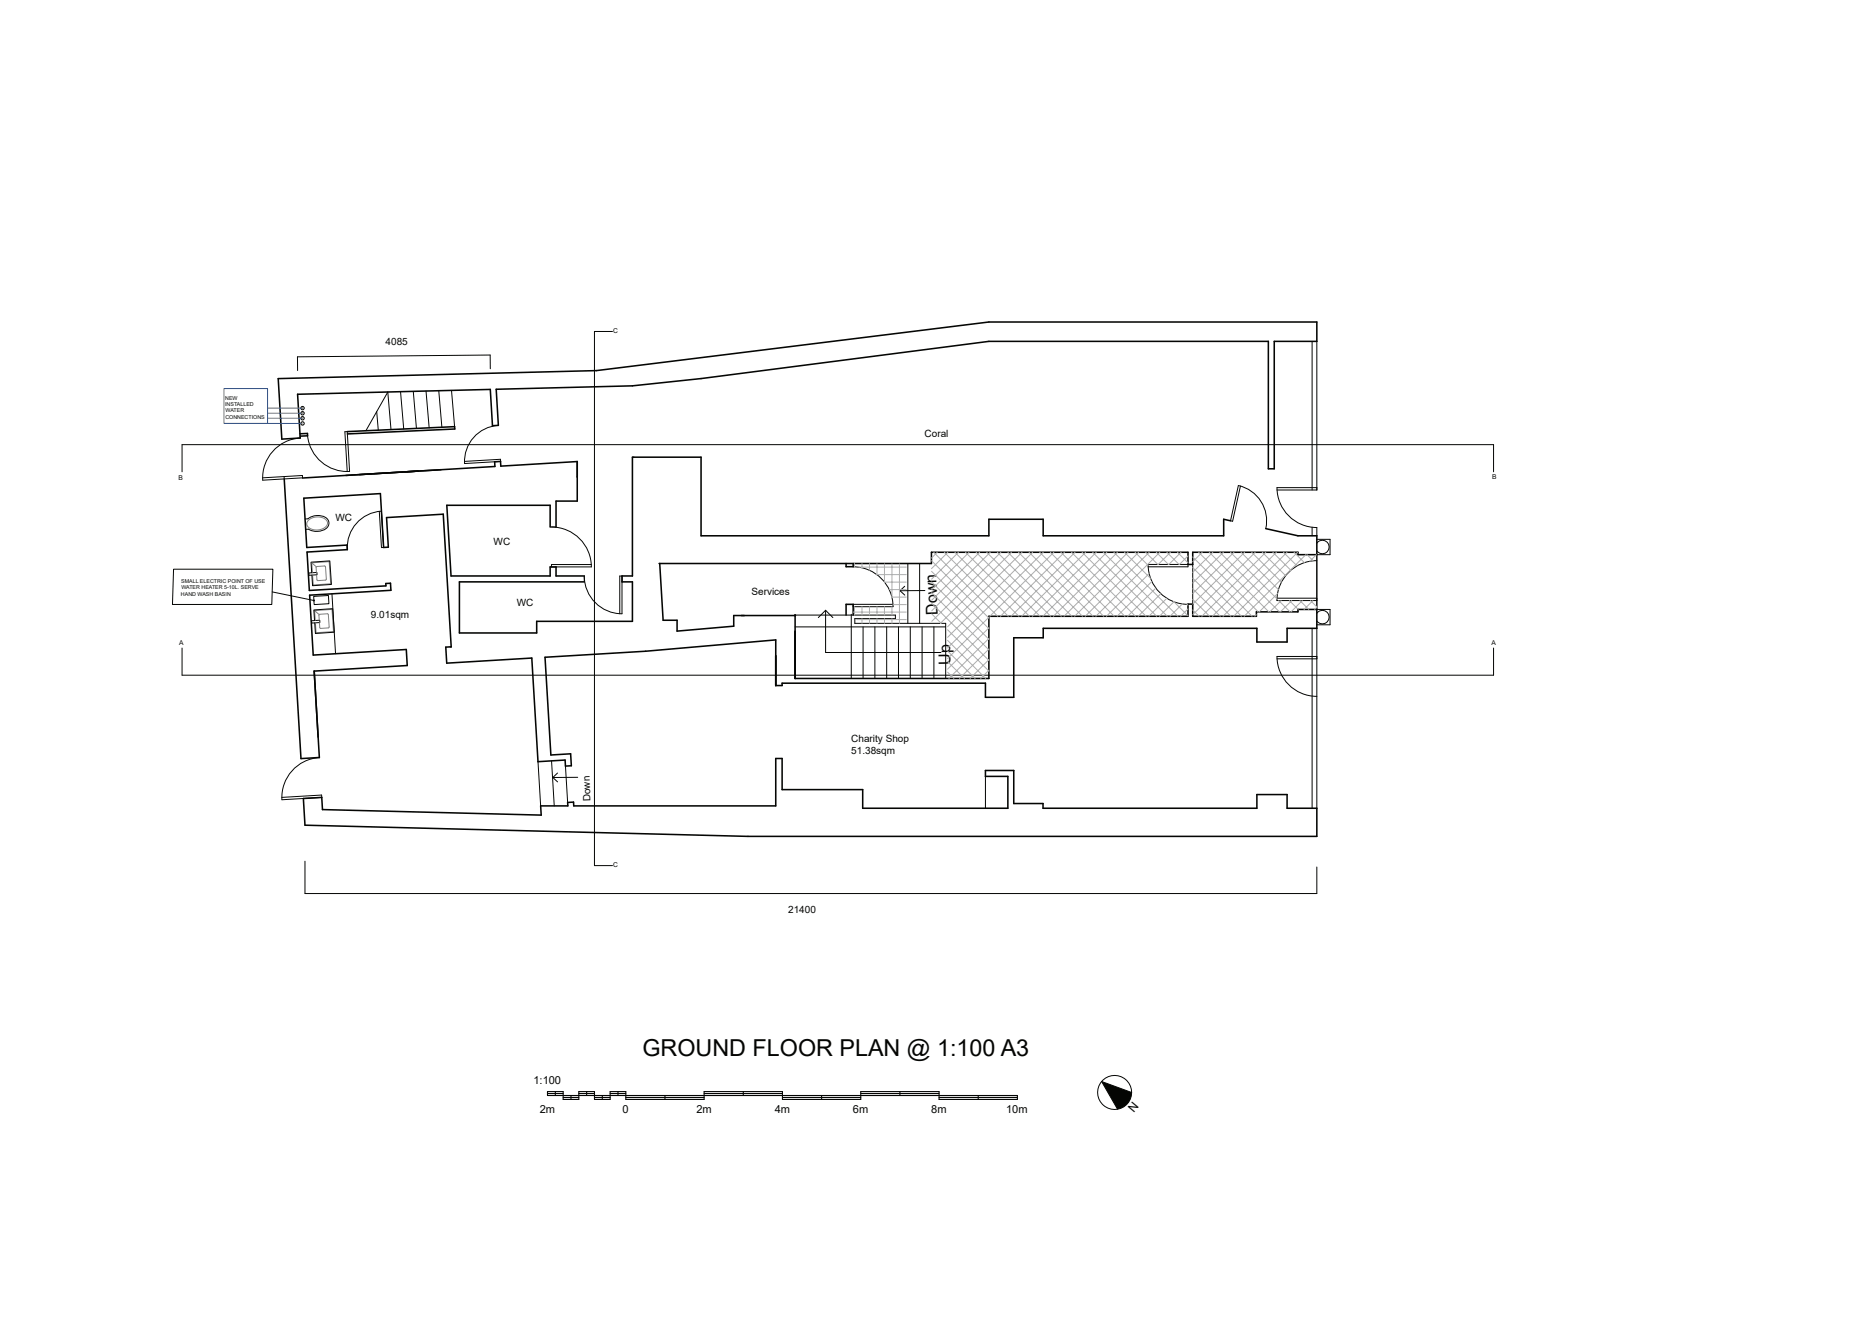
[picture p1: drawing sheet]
<svg xmlns="http://www.w3.org/2000/svg" width="420mm" height="297mm" viewBox="0 0 420 297" stroke-linecap="round" stroke-linejoin="round" font-family="sans-serif">
<!-- layer: Layer 1 -->
<g fill="none" stroke="#040503" stroke-width=".23">
<path d="M295.5 76.9v33.4M296.6 76.9v33.4M67.6 98.6a9 9 0 0 0-8.4 9.5l8.9-.5v-.5l-9 .5M69.3 98.1a9 9 0 0 0 9.4 8.1l-.5-9h-.5l.5 9M84.8 92.7l.4 4.2M88.1 96.7l-.8-8.4-4.9 8.7M90.2 88.2l.7 8.4M93.1 88.1l.7 8.4M95.9 88.1l.7 8.2M98.8 88l.7 8.2M101.7 87.9l.7 8.2M112.3 95.8a8.1 8.1 0 0 0-7.7 8.6l8.1-.5v-.5l-8.1 .5"/>
<path d="M41 106.2v-6.1h295.4v6.1M68.7 116.9l.7-.1a3.6 3.6 0 0 1 4.3 0 1.55 1.55 0 0 1-.8 2.5l-1.8 .4-.9-.2-.7-.3h-.7M85.4 115.1l.5 8.2h.5l-.5-8.2a8.2 8.2 0 0 0-7.7 8.7M124.2 118.7a9 9 0 0 1 9 9h-9v-.6h9M279.4 109.4l-1.8 8-.5-.1 1.8-8a8.1 8.1 0 0 1 6.2 9.7M287.6 110.3h9v-.5h-9a9 9 0 0 0 9 9M295.5 118.7v1.9M296.6 118.8v1.8M69.5 129l1.9-.1v.5l-1.8 .1zM70.2 139.8l1.8-.1v.5l-1.8 .1zM70.2 129l-.2-2.4 4.3-.3 .3 5.3-4.2 .3-.2-2.4M70.6 134.3l3.4-.2 .1 1.8-3.3 .2z"/>
<path d="M70.8 139.7l-.1-2.4 4.2-.2 .4 5.3-4.3 .2-.1-2.3M74.8 133.7l.8 13.5M131.6 129.7a8.5 8.5 0 0 0 8.5 8.5v-8.5h-.5v8.5M179.1 138.5h22.5v.8h-9.1v1.1h20.5v12.4M185.9 137.4l-1.6 1.7M185.9 137.4l1.7 1.7M185.9 137.4v9.5h26M191.7 138.3v14.5M192.1 127.6a9 9 0 0 1 9 9h-9v-.5h9M202.7 133l1.1 1M203.7 132l-1 1M204.4 126.9v13.5"/>
<path d="M207.1 126.9v13.5M208.3 133h-5.6M258.6 127.6h8.9v-.5h-8.9a9 9 0 0 0 8.9 9M268.6 127.1v8.9M287.6 134.7h9M296.6 126.2a9 9 0 0 0-9 9h9M296.6 124.9v12.3M41 145.9v6.1h295.4v-6.1M179.1 141.2h33.8M194.4 141.2v11.6M197 141.2v11.6M199.7 141.2v11.6"/>
<path d="M202.3 141.2v11.6M205 141.2v11.6M207.7 141.2v11.6M210.3 141.2v11.6M287.6 148.3h9v-.5h-9a9 9 0 0 0 9 9M295.5 141.5v40.5M296.6 141.5v40.5M71.9 170.6a9 9 0 0 0-8.4 9.5l9-.5-.1-.6-8.9 .6M121.2 171.5l.6 10M124.2 171.3l.6 10.2M124.5 175.1l1.1 1M125.6 174.1l-1.1 1"/>
<path d="M127.3 172.5l.5 8.2M130.1 175l-5.6 .1M221.9 174.8v7.2M349.5 189.5h59.4v95h-59.4zM371.1 225v58.2"/>
</g>
<path d="M69.5 117.1a2.91 2.91 0 0 1 4.2 .4 1.73 1.73 0 0 1-1.9 1.8 2.02 2.02 0 0 1-2.7-1.4zM70.4 129l-.2-2.3 3.9-.2 .4 5-4 .2-.1-2.2M70.8 137.5l1 .8M71 139.7l-.2-2.2 4-.3 .3 5-3.9 .3-.2-2.3M71.3 128.9l-.1-1.3 2-.1 .2 3.1-2 .1-.1-1.3M71.9 139.7v-1.3l2-.1 .2 3-2 .1-.2-1.2" fill="none" stroke="#808180" stroke-width=".23"/>
<path d="M350.8 190.8h56.8v92.4h-56.8z" fill="none" stroke="#040503" stroke-width=".5"/>
<path d="M350.8 238h56.8M350.8 257.3h56.8M350.8 250.9h56.8M350.8 276.7h56.8M350.8 270.3h56.8M350.8 263.8h56.8" fill="none" stroke="#040503" stroke-width=".25"/>
<path d="M350.8 225h56.8M401.1 276.7v6.5" fill="none" stroke="#040503" stroke-width=".4"/>
<path d="M248.1 243.5l6.7 2.5-.2 1.3-.6 1.1-1.1 .9-1.2 .5z" fill-rule="evenodd" fill="#040503"/>
<g fill="none" stroke="#040503" stroke-width=".23">
<path d="M137.9 74.6h-4v120.3h4M61.3 133.3l9.3 1.9M68.7 193.9v7.3h227.8l.1-6M254.8 246l-6.7-2.5 3.6 6.3"/>
<circle cx="70.7" cy="135.2" r=".12"/>
<circle cx="251" cy="246" r="3.8"/>
</g>
<g fill="none" stroke="#040503" stroke-width=".25">
<path d="M123.3 245.8v.9h105.8v.9h-17.6v-1.8h-17.7v1.8h-17.6v-1.8h-17.6v1.8h-17.7v-1.8h-3.5v1.8h-3.5v-1.8h-3.5v1.8h-3.6v-1.8zM123.3 246.2h3.5M125.1 245.8v.9M126.8 247.1h3.6M128.6 246.7v.9M130.4 246.2h3.5M132.1 245.8v.9M133.9 247.1h3.5M135.6 246.7v.9M137.4 246.2h3.5M139.2 245.8v.9M140.9 247.1h17.7"/>
<path d="M149.8 246.7v.9M158.6 246.2h17.6M167.4 245.8v.9M176.2 247.1h17.6M185 246.7v.9M193.8 246.2h17.7M202.7 245.8v.9M211.5 247.1h17.6M220.3 246.7v.9"/>
</g>
<path d="M110.4 79.9l-43.4 .4v3.1M110.4 79.9v3.1M64 107.3v.6M39.1 128.2h22.4l-.3 7.9h-22.4z" fill="none" stroke="#040503" stroke-width=".23"/>
<path d="M123.9 118.7h1.3" fill="none" stroke="#040503" stroke-width=".23" stroke-dasharray="47.3 23.6"/>
<g fill="none" stroke="#040503" stroke-width=".23">
<path d="M296.6 122.3a1.52 1.52 0 0 1 2.2-.3 1.52 1.52 0 0 1 0 2.3 1.52 1.52 0 0 1-2.2-.3M296.6 138.1a1.52 1.52 0 0 1 2.2-.3 1.52 1.52 0 0 1 0 2.3 1.52 1.52 0 0 1-2.2-.3M296.6 121.4h2.9v3.5h-2.9v12.3h2.9v3.5h-2.9"/>
<circle cx="68.1" cy="95.3" r=".38"/>
<circle cx="68.1" cy="93.1" r=".38"/>
<circle cx="68.1" cy="94.2" r=".38"/>
<circle cx="68.1" cy="91.9" r=".38"/>
</g>
<path d="M179.1 138.5v.1" fill="none" stroke="#040503" stroke-width=".5"/>
<path d="M131.6 131v-1.3" fill="none" stroke="#040503" stroke-width=".23" stroke-dasharray="47.3 23.6"/>
<g fill="none" stroke="#040503" stroke-width=".35">
<path d="M62.7 85.3l71.6-1.9 88.4-10.9h73.9v4.4h-9.6v28.7h-1.4v-28.7h-62.9l-64.8 8.3-15.5 1.7-30.7 .8 .5 8.1-1.3 .1-.5-8.2-43.4 1.1 .6 9.8-4.1 .3zM67.5 97.7l1.7-.1 .1 .5-1.7 .1M78.2 97.2l24.2-1.1v.5l-24.2 1.1M64 107.9l3.8 62.9 4.1-.2-1.1-19.5 20.9-1.2-.2-3.7-21 1.3-.8-13.5 18.3-1.1-.1-1.6-1 .1v.5l-17.2 1.1-.6-8.7 9.1-.5v-1.1l-9.1 .6-.7-11.1 17.3-1.1 .7 12.2 1.1-.1-.4-6.7 12.7-.7 1.8 29.8M91.4 106.2l20.1-1.2-.1-1 1.3-.1 .1 1.1 17.2-1.1v8.9h-4.8v5.9M99.3 105.8l-31.2 1.8M123.9 118.7v-4.9h-23.3l1 15.9h22.3v-2h1.3M277.1 117.3l-1.5-.4v3.7h-40.7v-3.7h-12.2v3.7h-64.8v-17.7h-15.5v26.8h-2.3v1.3h2.3v8.9h-21.5v2.6h-17.4v-11.5h28.1M285.1 119l7.2 1.6h4.3v4.3h-4.3v-.5h-23.7v2.7h-1.1v-2.7h-57.7v2.5h-61.4M125.2 127.7v2h6.4M148.6 126.9l.7 12.8M149.3 139.7h3.2v2.4l12.7-1.1v-2.4h13.9v14.2h43.6v-14h44.8v-2.8h1.1v2.8h14.3v-1h9.4v-.6h4.3v4.3h-6.7v3.1h-6.9v-3.1h-48.1v2.1h-6.6v13.4h-6.4v-3.2h-45.8v.6h-1.4v-10.3l-29.3 2.5-22.7 1.4 1.4 22 4.4-.3 .2 2.7-1.4 .1v-1.4l-6.1 .4-1.4-23.3-19.2 1.1-.2-3.6 1.2-.1"/>
<path d="M190.5 126.9v.7h1.6v-.7M190.5 138.5v-2.4h1.6v2.4M101.6 145.6l-.2 .1M68.3 179.8l4.2-.2 .1 2.7 49.3 1.2-.1-2h6.1l-.1-.8 1.4-.1v.9h45.5v-10.7h1.4v7h18.2v4.2h32.7v-7.2h-5.1v-1.3h6.4v7.4h6.6v1.1h48.1v-3.1h6.9v3.1h6.7v6.3h-128.2l-99.7-2.5z"/>
</g>
<path d="M50.4 87.5h9.9v7.8h-9.9zM60.3 90.5v4.8h7.4M60.3 91.9h7.4M60.3 93.1h7.4M60.3 94.2h7.4" fill="none" stroke="#3e69b2" stroke-width=".23"/>
<g fill="none" stroke="#adaeae" stroke-width=".23">
<path d="M192.1 137.8h12M192.4 126.9v.7M192.4 136.6v1.9M192.9 139.5h11.2M193.4 127.7h10.7M194.1 126.9v.9M194.1 136.6v1.9M194.1 139.3v1.1M195.8 126.9v1.5M195.8 136.6v1.9M195.8 139.3v1.1M197.5 129.4h6.6"/>
<path d="M197.5 126.9v2.5M197.5 136.6v1.9M197.5 139.3v1.1M199.2 127v4.1h4.9M199.2 136.6v1.9M199.2 139.3v1.1M200.2 132.8h3.9M200.8 134.5h3.3M200.9 127v7.5M200.9 136.6v1.9M200.9 139.3v1.1M201.1 136.1h3"/>
<path d="M202.6 127v13.4M209.8 126.2l12.9 13M209.8 128.6l12.9 13M209.8 131l12.9 12.9M209.8 133.4l12.9 12.9M209.8 135.8l12.9 12.9M209.8 138.2l2.2 2.2M210.3 124.4l14.4 14.4M211.1 124.4l-1.3 1.3M212.7 124.4l14.4 14.4M213.5 124.4l-3.7 3.6M215 124.4l14.5 14.4"/>
<path d="M215.9 124.4l-6.1 6M217.4 124.4l14.4 14.4M218.2 124.4l-8.4 8.4M219.8 124.4l14.4 14.4M220.6 124.4l-10.8 10.8M222.2 124.4l14.4 14.4M222.7 139l-9.3 9.3M223 124.4l-13.2 13.1M224.6 124.4l14.4 14.4M225.4 124.4l-15.6 15.5M227 124.4l14.4 14.4M227.8 124.4l-16 16"/>
<path d="M229.4 124.4l14.4 14.4M230.2 124.4l-16.8 16.7M231.7 124.4l14.5 14.4M232.6 124.4l-19.2 19.1M234.1 124.4l14.5 14.4M234.9 124.4l-21.5 21.5M236.5 124.4l14.4 14.4M237.3 124.4l-14.4 14.4M238.9 124.4l14.4 14.4M239.7 124.4l-14.4 14.4M241.3 124.4l14.4 14.4M242.1 124.4l-14.4 14.4"/>
<path d="M243.7 124.4l14.4 14.4M244.5 124.4l-14.4 14.4M246.1 124.4l14.4 14.4M246.9 124.4l-14.4 14.4M248.5 124.4l14.4 14.4M249.3 124.4l-14.5 14.4M250.8 124.4l14.5 14.4M251.7 124.4l-14.5 14.4M253.2 124.4l5.9 5.8M254 124.4l-14.4 14.4M255.6 124.4l3 2.9M256.4 124.4l-14.4 14.4"/>
<path d="M258 124.4l2.7 2.7M258.8 129.2l-9.6 9.6M258.8 124.4l-14.4 14.4M259.4 130.9l-7.8 7.9M260.3 132.4l-6.4 6.4M260.4 124.4l2.7 2.7M261.2 124.4l-14.4 14.4M261.4 133.7l-5.1 5.1M262.8 124.4l2.7 2.7M262.8 134.7l-4.1 4.1M263.6 124.4l-2.8 2.7M264.3 135.5l3.2 3.2"/>
<path d="M264.4 135.5l-3.3 3.3M265.2 124.4l2.3 2.3M266 124.4l-2.8 2.7M266.3 136l-2.8 2.8M267.3 136l.2 .3M267.5 137.1l-1.6 1.7M267.5 125.2l-1.9 1.9M268.6 137.3l1.4 1.5M268.6 125.4l13.4 13.4M268.6 127.8l11 11M268.6 130.2l8.6 8.6M268.6 132.6l6.2 6.2"/>
<path d="M268.6 135l3.8 3.8M269.9 124.4l13.5 13.4M270.7 124.4l-2.1 2.1M272.3 124.4l13.4 13.4M273.1 124.4l-4.5 4.5M274.7 124.4l13.4 13.4M275.5 124.4l-6.9 6.9M277.1 124.4l10.5 10.4M277.9 124.4l-9.3 9.3M279.5 124.4l8.4 8.4M280.3 124.4l-11.7 11.6M281.9 124.4l6.7 6.7"/>
<path d="M282.7 124.4l-14.1 14M282.9 138.4l-.3 .4M284.3 124.4l5.2 5.2M285.1 124.4l-14.4 14.4M286.6 124.4l4.1 4M287.5 124.4l-14.5 14.4M287.7 133.6l-4.1 4.2M288 135.2l2.5 2.6M288.5 135.2l-2.5 2.6M289 124.4l3.1 3M289.8 124.4l-14.4 14.4M290.4 135.2l2 2"/>
<path d="M290.9 135.2l-2.5 2.6M291.4 124.4l2.4 2.3M292.2 124.4l-14.4 14.4M292.7 135.2l2 2M293.3 135.2l-2.6 2.6M294.1 124.9l-13.9 13.9M294.3 124.9l1.4 1.4M295.1 135.2l1.5 1.5M295.7 135.2l-2 2M296.5 124.9l-1.5 1.5M296.6 136.7l-.5 .5M213.4 141.8l9.3 9.3"/>
<path d="M213.4 144.2l8.6 8.6M213.4 146.6l6.2 6.2M213.4 149l3.8 3.8M213.4 151.4l1.4 1.4M222.7 150.9l-1.9 1.9M222.7 148.5l-4.2 4.3M222.7 146.1l-6.6 6.7M222.7 143.8l-9 9M222.7 141.4l-9.3 9.3"/>
</g>
<path d="M70.2 126.7l1 .9" fill="none" stroke="#808180" stroke-width=".23"/>
<g fill="#fff">
<path d="M344.4 185.3h75.6v104.3h-75.6z"/>
<path d="M331.6 152.4h88.4v144.6h-88.4z"/>
</g>
<text font-size="5.3" fill="#040503" x="144.7" y="237.8">GROUND FLOOR PLAN @ 1:100 A3</text>
<g font-size="3.7" fill="#040503">
<text x="211.2" y="138.5" transform="rotate(-92 211.2 138.5)">Down</text>
<text x="214.1" y="149.7" transform="rotate(-91 214.1 149.7)">Up</text>
</g>
<text font-size="2.7" fill="#040503" x="255.4" y="250.7" transform="rotate(-50 255.4 250.7)">N</text>
<g font-size="2.5" fill="#040503">
<text x="120.1" y="244">1:100</text>
<text x="121.5" y="250.7">2m</text>
<text x="140.2" y="250.7">0</text>
<text x="156.8" y="250.7">2m</text>
<text x="174.5" y="250.7">4m</text>
<text x="192.1" y="250.7">6m</text>
<text x="209.7" y="250.7">8m</text>
<text x="226.6" y="250.7">10m</text>
</g>
<g font-size="2.3" fill="#040503">
<text x="86.8" y="77.7">4085</text>
<text x="208.2" y="98.4">Coral</text>
<text x="75.6" y="117.2">WC</text>
<text x="111.2" y="122.7">WC</text>
<text x="116.4" y="136.5">WC</text>
<text x="169.2" y="134">Services</text>
<text x="83.5" y="139.1">9.01sqm</text>
<text x="191.7" y="167.1">Charity Shop</text>
<text x="191.7" y="169.8">51.38sqm</text>
<text x="133" y="180.4" transform="rotate(-92 133 180.4)">Down</text>
<text x="177.5" y="205.5">21400</text>
</g>
<g font-size="1.5" fill="#040503">
<text x="138.1" y="75.1">C</text>
<text x="336" y="107.9">B</text>
<text x="40.2" y="108">B</text>
<text x="40.3" y="145.3">A</text>
<text x="335.9" y="145.3">A</text>
<text x="138.1" y="195.3">C</text>
</g>
<g font-size="1.2" fill="#040503">
<text x="50.7" y="91.4">INSTALLED</text>
<text x="50.7" y="90">NEW</text>
<text x="50.8" y="94.3">CONNECTIONS</text>
<text x="50.8" y="92.9">WATER</text>
<text x="40.8" y="131.2">SMALL ELECTRIC POINT OF USE</text>
<text x="40.8" y="134.1">HAND WASH BASIN</text>
<text x="40.8" y="132.7">WATER HEATER 5-10L. SERVE</text>
</g>
<g font-size=".8" fill="#040503">
<text x="67.8" y="95.7">1</text>
<text x="67.9" y="94.4">2</text>
<text x="67.9" y="93.3">3</text>
<text x="67.9" y="92.1">4</text>
</g>
</svg>
